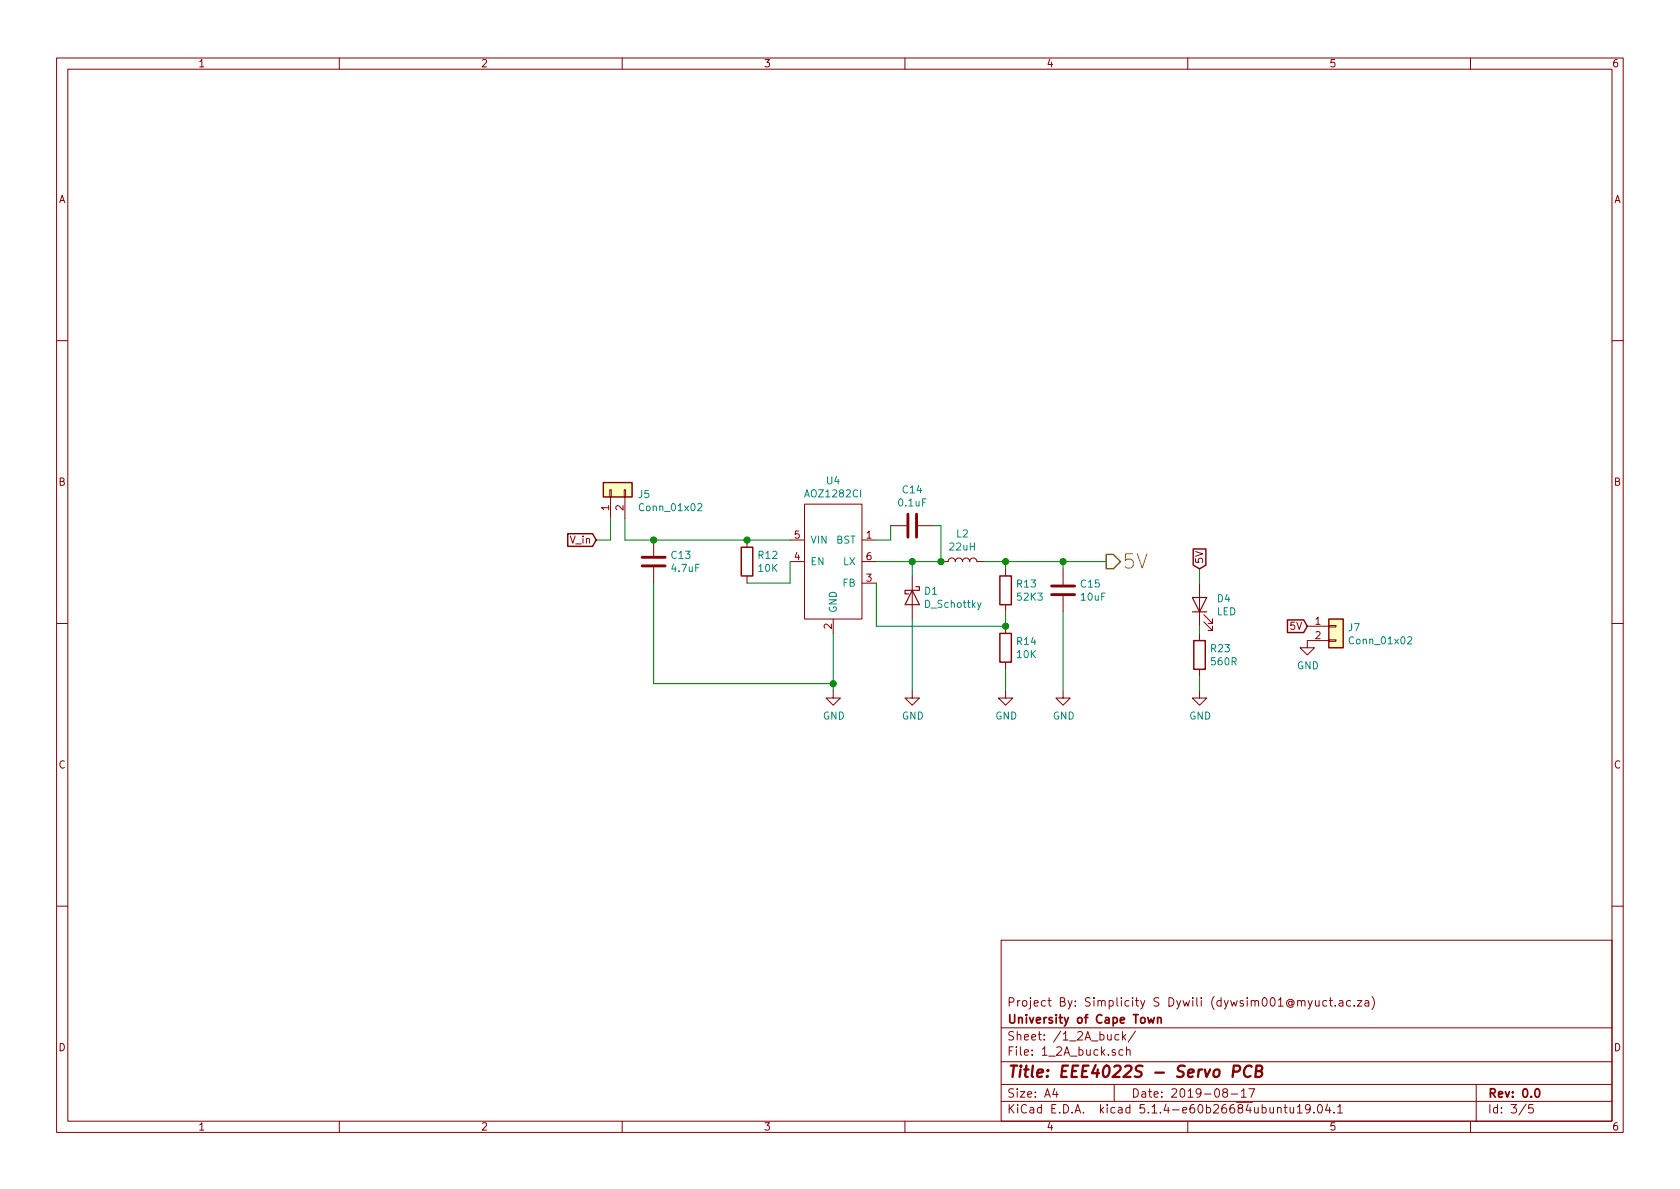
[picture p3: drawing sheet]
EESchema Schematic File Version 4
LIBS:servo_pcb_8A-cache
EELAYER 30 0
EELAYER END
$Descr A4 11693 8268
encoding utf-8
Sheet 3 5
Title "EEE4022S - Servo PCB"
Date "2019-08-17"
Rev "0.0"
Comp "University of Cape Town"
Comment1 "Project By: Simplicity S Dywili (dywsim001@myuct.ac.za)"
Comment2 ""
Comment3 ""
Comment4 ""
$EndDescr
$Comp
L alpha_and_omega:AOZ1282CI U4
U 1 1
P 5800 3900
F 0 "U4" H 5800 4465 50  0000 C CNN
F 1 "AOZ1282CI" H 5800 4374 50  0000 C CNN
F 2 "Package_TO_SOT_SMD:SOT-23-6" H 5800 3900 50  0001 C CNN
F 3 "" H 5800 3900 50  0001 C CNN
	1    5800 3900
	1    0    0    -1  
$EndComp
$Comp
L Allegro:C C13
U 1 1
P 4550 3900
F 0 "C13" H 4665 3946 50  0000 L CNN
F 1 "4.7uF" H 4665 3855 50  0000 L CNN
F 2 "Capacitor_SMD:C_0805_2012Metric" H 4588 3750 50  0001 C CNN
F 3 "" H 4550 3900 50  0000 C CNN
	1    4550 3900
	1    0    0    -1  
$EndComp
$Comp
L Allegro:C C14
U 1 1
P 6350 3650
F 0 "C14" V 6098 3650 50  0000 C CNN
F 1 "0.1uF" V 6189 3650 50  0000 C CNN
F 2 "Capacitor_SMD:C_0603_1608Metric" H 6388 3500 50  0001 C CNN
F 3 "" H 6350 3650 50  0000 C CNN
	1    6350 3650
	0    1    1    0   
$EndComp
$Comp
L Device:L L2
U 1 1
P 6700 3900
F 0 "L2" V 6890 3900 50  0000 C CNN
F 1 "22uH" V 6799 3900 50  0000 C CNN
F 2 "Inductor_SMD:L_Taiyo-Yuden_NR-60xx" H 6700 3900 50  0001 C CNN
F 3 "~" H 6700 3900 50  0001 C CNN
	1    6700 3900
	0    -1   -1   0   
$EndComp
$Comp
L Allegro:C C15
U 1 1
P 7400 4100
F 0 "C15" H 7515 4146 50  0000 L CNN
F 1 "10uF" H 7515 4055 50  0000 L CNN
F 2 "Capacitor_SMD:C_0805_2012Metric" H 7438 3950 50  0001 C CNN
F 3 "" H 7400 4100 50  0000 C CNN
	1    7400 4100
	1    0    0    -1  
$EndComp
$Comp
L Allegro:R R13
U 1 1
P 7000 4100
F 0 "R13" H 7070 4146 50  0000 L CNN
F 1 "52K3" H 7070 4055 50  0000 L CNN
F 2 "Resistor_SMD:R_0603_1608Metric" V 6930 4100 50  0001 C CNN
F 3 "" H 7000 4100 50  0000 C CNN
	1    7000 4100
	1    0    0    -1  
$EndComp
$Comp
L Allegro:R R14
U 1 1
P 7000 4500
F 0 "R14" H 7070 4546 50  0000 L CNN
F 1 "10K" H 7070 4455 50  0000 L CNN
F 2 "Resistor_SMD:R_0603_1608Metric" V 6930 4500 50  0001 C CNN
F 3 "" H 7000 4500 50  0000 C CNN
	1    7000 4500
	1    0    0    -1  
$EndComp
$Comp
L Device:D_Schottky D1
U 1 1
P 6350 4150
F 0 "D1" V 6304 4229 50  0000 L CNN
F 1 "D_Schottky" V 6395 4229 50  0000 L CNN
F 2 "Diode_SMD:D_SMA" H 6350 4150 50  0001 C CNN
F 3 "~" H 6350 4150 50  0001 C CNN
	1    6350 4150
	0    1    1    0   
$EndComp
$Comp
L power:GND #PWR010
U 1 1
P 5800 4800
F 0 "#PWR010" H 5800 4550 50  0001 C CNN
F 1 "GND" H 5805 4627 50  0000 C CNN
F 2 "" H 5800 4800 50  0001 C CNN
F 3 "" H 5800 4800 50  0001 C CNN
	1    5800 4800
	1    0    0    -1  
$EndComp
$Comp
L power:GND #PWR012
U 1 1
P 7000 4800
F 0 "#PWR012" H 7000 4550 50  0001 C CNN
F 1 "GND" H 7005 4627 50  0000 C CNN
F 2 "" H 7000 4800 50  0001 C CNN
F 3 "" H 7000 4800 50  0001 C CNN
	1    7000 4800
	1    0    0    -1  
$EndComp
$Comp
L power:GND #PWR013
U 1 1
P 7400 4800
F 0 "#PWR013" H 7400 4550 50  0001 C CNN
F 1 "GND" H 7405 4627 50  0000 C CNN
F 2 "" H 7400 4800 50  0001 C CNN
F 3 "" H 7400 4800 50  0001 C CNN
	1    7400 4800
	1    0    0    -1  
$EndComp
$Comp
L power:GND #PWR011
U 1 1
P 6350 4800
F 0 "#PWR011" H 6350 4550 50  0001 C CNN
F 1 "GND" H 6355 4627 50  0000 C CNN
F 2 "" H 6350 4800 50  0001 C CNN
F 3 "" H 6350 4800 50  0001 C CNN
	1    6350 4800
	1    0    0    -1  
$EndComp
Wire Wire Line
	6100 3900 6350 3900
Wire Wire Line
	6550 3900 6550 3650
Wire Wire Line
	6550 3650 6500 3650
Connection ~ 6550 3900
Wire Wire Line
	6200 3650 6200 3750
Wire Wire Line
	6200 3750 6100 3750
Wire Wire Line
	6850 3900 7000 3900
Wire Wire Line
	7400 3900 7400 3950
Wire Wire Line
	7000 3950 7000 3900
Connection ~ 7000 3900
Wire Wire Line
	7000 3900 7400 3900
Wire Wire Line
	7000 4650 7000 4800
Wire Wire Line
	7400 4800 7400 4250
Wire Wire Line
	6350 4800 6350 4300
Wire Wire Line
	5800 4800 5800 4750
Wire Wire Line
	7000 4250 7000 4350
Wire Wire Line
	7000 4350 6100 4350
Wire Wire Line
	6100 4350 6100 4050
Connection ~ 7000 4350
Wire Wire Line
	6350 4000 6350 3900
Connection ~ 6350 3900
Wire Wire Line
	6350 3900 6550 3900
Wire Wire Line
	5500 3750 5200 3750
Connection ~ 5800 4750
Wire Wire Line
	5800 4750 5800 4400
Text HLabel 7700 3900 2    100  Output ~ 0
5V
Wire Wire Line
	7700 3900 7400 3900
Connection ~ 7400 3900
$Comp
L Allegro:R R12
U 1 1
P 5200 3900
F 0 "R12" H 5270 3946 50  0000 L CNN
F 1 "10K" H 5270 3855 50  0000 L CNN
F 2 "Resistor_SMD:R_0603_1608Metric" V 5130 3900 50  0001 C CNN
F 3 "" H 5200 3900 50  0000 C CNN
	1    5200 3900
	1    0    0    -1  
$EndComp
Connection ~ 5200 3750
Wire Wire Line
	5200 4050 5500 4050
Wire Wire Line
	5500 4050 5500 3900
Wire Wire Line
	4550 3750 5200 3750
Connection ~ 4550 3750
Wire Wire Line
	4550 4050 4550 4750
Wire Wire Line
	4550 4750 5800 4750
Text GLabel 4150 3750 0    50   Input ~ 0
V_in
$Comp
L Device:LED D4
U 1 1
P 8350 4200
F 0 "D4" V 8389 4083 50  0000 R CNN
F 1 "LED" V 8298 4083 50  0000 R CNN
F 2 "LED_SMD:LED_0805_2012Metric" H 8350 4200 50  0001 C CNN
F 3 "~" H 8350 4200 50  0001 C CNN
	1    8350 4200
	0    -1   -1   0   
$EndComp
$Comp
L Allegro:R R23
U 1 1
P 8350 4550
F 0 "R23" H 8420 4596 50  0000 L CNN
F 1 "560R" H 8420 4505 50  0000 L CNN
F 2 "Resistor_SMD:R_0603_1608Metric" V 8280 4550 50  0001 C CNN
F 3 "" H 8350 4550 50  0000 C CNN
	1    8350 4550
	1    0    0    -1  
$EndComp
$Comp
L power:GND #PWR02
U 1 1
P 8350 4800
F 0 "#PWR02" H 8350 4550 50  0001 C CNN
F 1 "GND" H 8355 4627 50  0000 C CNN
F 2 "" H 8350 4800 50  0001 C CNN
F 3 "" H 8350 4800 50  0001 C CNN
	1    8350 4800
	1    0    0    -1  
$EndComp
Wire Wire Line
	8350 4800 8350 4700
Wire Wire Line
	8350 4400 8350 4350
Wire Wire Line
	8350 4050 8350 3950
$Comp
L Connector_Generic:Conn_01x02 J5
U 1 1
P 4250 3400
F 0 "J5" V 4214 3212 50  0000 R CNN
F 1 "Conn_01x02" V 4123 3212 50  0000 R CNN
F 2 "Connector_PinHeader_2.54mm:PinHeader_1x02_P2.54mm_Vertical" H 4250 3400 50  0001 C CNN
F 3 "~" H 4250 3400 50  0001 C CNN
	1    4250 3400
	0    -1   -1   0   
$EndComp
Wire Wire Line
	4150 3750 4250 3750
Wire Wire Line
	4250 3750 4250 3600
Wire Wire Line
	4350 3600 4350 3750
Wire Wire Line
	4350 3750 4550 3750
$Comp
L Connector_Generic:Conn_01x02 J7
U 1 1
P 9300 4350
F 0 "J7" H 9380 4342 50  0000 L CNN
F 1 "Conn_01x02" H 9380 4251 50  0000 L CNN
F 2 "Connector_PinHeader_2.54mm:PinHeader_1x02_P2.54mm_Vertical" H 9300 4350 50  0001 C CNN
F 3 "~" H 9300 4350 50  0001 C CNN
	1    9300 4350
	1    0    0    -1  
$EndComp
Text GLabel 9100 4350 0    50   Input ~ 0
5V
$Comp
L power:GND #PWR020
U 1 1
P 9100 4450
F 0 "#PWR020" H 9100 4200 50  0001 C CNN
F 1 "GND" H 9105 4277 50  0000 C CNN
F 2 "" H 9100 4450 50  0001 C CNN
F 3 "" H 9100 4450 50  0001 C CNN
	1    9100 4450
	1    0    0    -1  
$EndComp
Text GLabel 8350 3950 1    50   Input ~ 0
5V
$EndSCHEMATC
